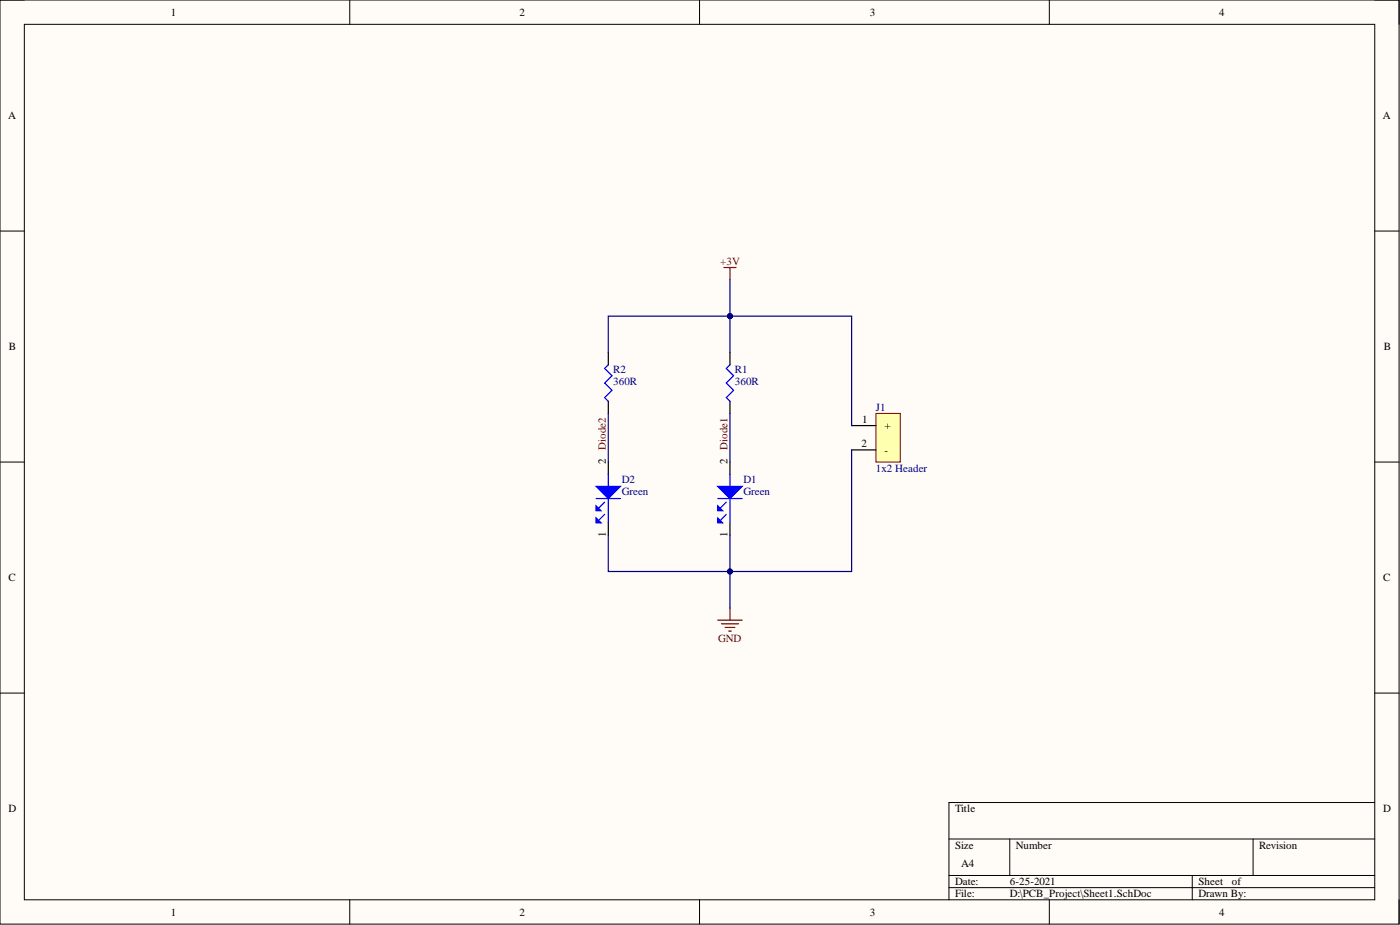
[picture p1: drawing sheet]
<svg xmlns="http://www.w3.org/2000/svg" width="292mm" height="193mm" viewBox="0 0 292 193" stroke-linecap="round" stroke-linejoin="round" font-family="sans-serif">
<path d="M0 0h291.9v192.8h-291.9z" fill-rule="evenodd" fill="#fffcf8"/>
<path d="M0 0h291.9v192.8h-291.9z" fill="none" stroke="#000" stroke-width=".21"/>
<path d="M5.1 5.1h281.7v182.6h-281.7z" fill-rule="evenodd" fill="#fffcf8"/>
<g fill="none" stroke="#000" stroke-width=".21">
<path d="M0 0h5.1M5.1 5.1h281.7v182.6h-281.7zM73 0v5.1M146 0v5.1M218.9 0v5.1M286.8 0h5.1v5.1M0 48.2h5.1M286.8 48.2h5.1M0 96.4h5.1M286.8 96.4h5.1M0 144.6h5.1M286.8 144.6h5.1"/>
<path d="M198 175h88.8M210.7 175v7.6M261.4 175v7.6M286.8 167.4h-88.8v20.3M73 187.7v5.1M146 187.7v5.1M198 182.6h88.8M198 185.2h88.8M218.9 187.7v5.1M248.8 182.6v5.1M291.9 187.7v5.1"/>
</g>
<path d="M152.3 96.4v2.5M152.3 109.1v2.5" fill="none" stroke="#000" stroke-width=".25"/>
<path d="M152.3 98.9v2.6M149.8 104h5M151.5 104.8l-1.5 1.5M152.3 104v5.1" fill="none" stroke="#00f" stroke-width=".25"/>
<path d="M149.8 101.5h5l-2.5 2.5z" fill="#00f"/>
<path d="M149.8 101.5h5l-2.5 2.5z" fill="none" stroke="#00f" stroke-width=".25"/>
<path d="M149.8 105.5l1 1h-1z" fill="#00f"/>
<path d="M149.8 105.5l1 1h-1z" fill="none" stroke="#00f" stroke-width=".25"/>
<path d="M149.8 108.1l1 1h-1z" fill="#00f"/>
<path d="M152.3 76.1l-.8 .8 1.6 1.5-1.6 1.5 1.6 1.5-1.6 1.6 .8 .7M149.8 108.1l1 1h-1zM151.5 107.3l-1.5 1.5" fill="none" stroke="#00f" stroke-width=".25"/>
<path d="M152.3 73.6v2.5M152.3 83.7v2.5" fill="none" stroke="#000" stroke-width=".25"/>
<path d="M151 55.8h2.6M152.3 55.8v2.5M149.8 129.4h5M150.5 130.1h3.6M151.3 130.9h2M152 131.7h.6M152.3 126.8v2.6" fill="none" stroke="#800000" stroke-width=".25"/>
<path d="M182.8 86.2h5v10.2h-5z" fill-rule="evenodd" fill="#ffffb0"/>
<path d="M182.8 86.2h5v10.2h-5z" fill="none" stroke="#800000" stroke-width=".21"/>
<path d="M126.9 96.4v2.5M177.7 88.8h5.1M177.7 93.9h5.1M126.9 109.1v2.5" fill="none" stroke="#000" stroke-width=".25"/>
<path d="M126.9 98.9v2.6M124.4 104h5.1M126.2 104.8l-1.6 1.5M126.9 104v5.1" fill="none" stroke="#00f" stroke-width=".25"/>
<path d="M124.4 101.5h5.1l-2.6 2.5z" fill="#00f"/>
<path d="M124.4 101.5h5.1l-2.6 2.5z" fill="none" stroke="#00f" stroke-width=".25"/>
<path d="M124.4 105.5l1 1h-1z" fill="#00f"/>
<path d="M124.4 105.5l1 1h-1z" fill="none" stroke="#00f" stroke-width=".25"/>
<path d="M124.4 108.1l1 1h-1z" fill="#00f"/>
<path d="M126.9 76.1l-.7 .8 1.5 1.5-1.5 1.5 1.5 1.5-1.5 1.6 .7 .7M124.4 108.1l1 1h-1zM126.2 107.3l-1.6 1.5" fill="none" stroke="#00f" stroke-width=".25"/>
<path d="M126.9 73.6v2.5M126.9 83.7v2.5" fill="none" stroke="#000" stroke-width=".25"/>
<path d="M126.9 111.6v7.6h25.4" fill="none" stroke="#000080" stroke-width=".25"/>
<circle cx="152.3" cy="119.2" r=".51" fill="#000080"/>
<circle cx="152.3" cy="119.2" r=".51" fill="none" stroke="#000080" stroke-width=".21"/>
<path d="M152.3 66h-25.4v7.6" fill="none" stroke="#000080" stroke-width=".25"/>
<circle cx="152.3" cy="66" r=".51" fill="#000080"/>
<circle cx="152.3" cy="66" r=".51" fill="none" stroke="#000080" stroke-width=".21"/>
<path d="M177.7 93.9v25.3h-25.4v-7.6" fill="none" stroke="#000080" stroke-width=".25"/>
<circle cx="152.3" cy="119.2" r=".51" fill="#000080"/>
<circle cx="152.3" cy="119.2" r=".51" fill="none" stroke="#000080" stroke-width=".21"/>
<path d="M152.3 73.6v-7.6h25.4v22.8" fill="none" stroke="#000080" stroke-width=".25"/>
<circle cx="152.3" cy="66" r=".51" fill="#000080"/>
<circle cx="152.3" cy="66" r=".51" fill="none" stroke="#000080" stroke-width=".21"/>
<path d="M126.9 86.2v10.2M152.3 119.2v7.6" fill="none" stroke="#000080" stroke-width=".25"/>
<circle cx="152.3" cy="119.2" r=".51" fill="#000080"/>
<circle cx="152.3" cy="119.2" r=".51" fill="none" stroke="#000080" stroke-width=".21"/>
<path d="M152.3 58.3v7.7M152.3 86.2v10.2" fill="none" stroke="#000080" stroke-width=".25"/>
<circle cx="152.3" cy="66" r=".51" fill="#000080"/>
<circle cx="152.3" cy="66" r=".51" fill="none" stroke="#000080" stroke-width=".21"/>
<g font-size="2.3">
<text x="35.6" y="3.3">1</text>
<text x="108.4" y="3.3">2</text>
<text x="181.5" y="3.3">3</text>
<text x="254.3" y="3.3">4</text>
<text x="1.7" y="24.9">A</text>
<text x="288.5" y="24.9">A</text>
<text x="1.9" y="73.1">B</text>
<text x="288.7" y="73.1">B</text>
<text x="179.9" y="88.3">1</text>
<text x="184.5" y="89.5">+</text>
<text x="179.7" y="93.4">2</text>
<text x="184.5" y="94.6">-</text>
<text x="126.4" y="96.9" transform="rotate(-90 126.4 96.9)">2</text>
<text x="151.8" y="96.9" transform="rotate(-90 151.8 96.9)">2</text>
<text x="126.4" y="112" transform="rotate(-90 126.4 112)">1</text>
<text x="151.8" y="112" transform="rotate(-90 151.8 112)">1</text>
<text x="1.8" y="121.3">C</text>
<text x="288.6" y="121.3">C</text>
<text x="1.8" y="169.4">D</text>
<text x="199.3" y="169.4">Title</text>
<text x="288.6" y="169.4">D</text>
<text x="199.3" y="177.1">Size</text>
<text x="212" y="177.1">Number</text>
<text x="262.7" y="177.1">Revision</text>
<text x="199.3" y="184.7">Date:</text>
<text x="200.5" y="180.9">A4</text>
<text x="210.7" y="184.7">6-25-2021</text>
<text x="250" y="184.7">Sheet</text>
<text x="257" y="184.7">of</text>
<text x="35.6" y="191">1</text>
<text x="108.4" y="191">2</text>
<text x="181.5" y="191">3</text>
<text x="199.3" y="187.2">File:</text>
<text x="210.7" y="187.2">D:\PCB_Project\Sheet1.SchDoc</text>
<text x="250" y="187.2">Drawn By:</text>
<text x="254.3" y="191">4</text>
</g>
<g font-size="2.3" fill="#800000">
<text x="150.3" y="55.3">+3V</text>
<text x="126.4" y="93.9" transform="rotate(-90 126.4 93.9)">Diode2</text>
<text x="151.8" y="93.9" transform="rotate(-90 151.8 93.9)">Diode1</text>
<text x="149.8" y="133.9">GND</text>
</g>
<g font-size="2.3" fill="#000080">
<text x="127.9" y="77.9">R2</text>
<text x="153.3" y="77.9">R1</text>
<text x="127.9" y="80.4">360R</text>
<text x="153.3" y="80.4">360R</text>
<text x="182.8" y="85.7">J1</text>
<text x="129.7" y="100.7">D2</text>
<text x="155.1" y="100.7">D1</text>
<text x="182.8" y="98.4">1x2 Header</text>
<text x="129.7" y="103.2">Green</text>
<text x="155.1" y="103.2">Green</text>
</g>
</svg>
